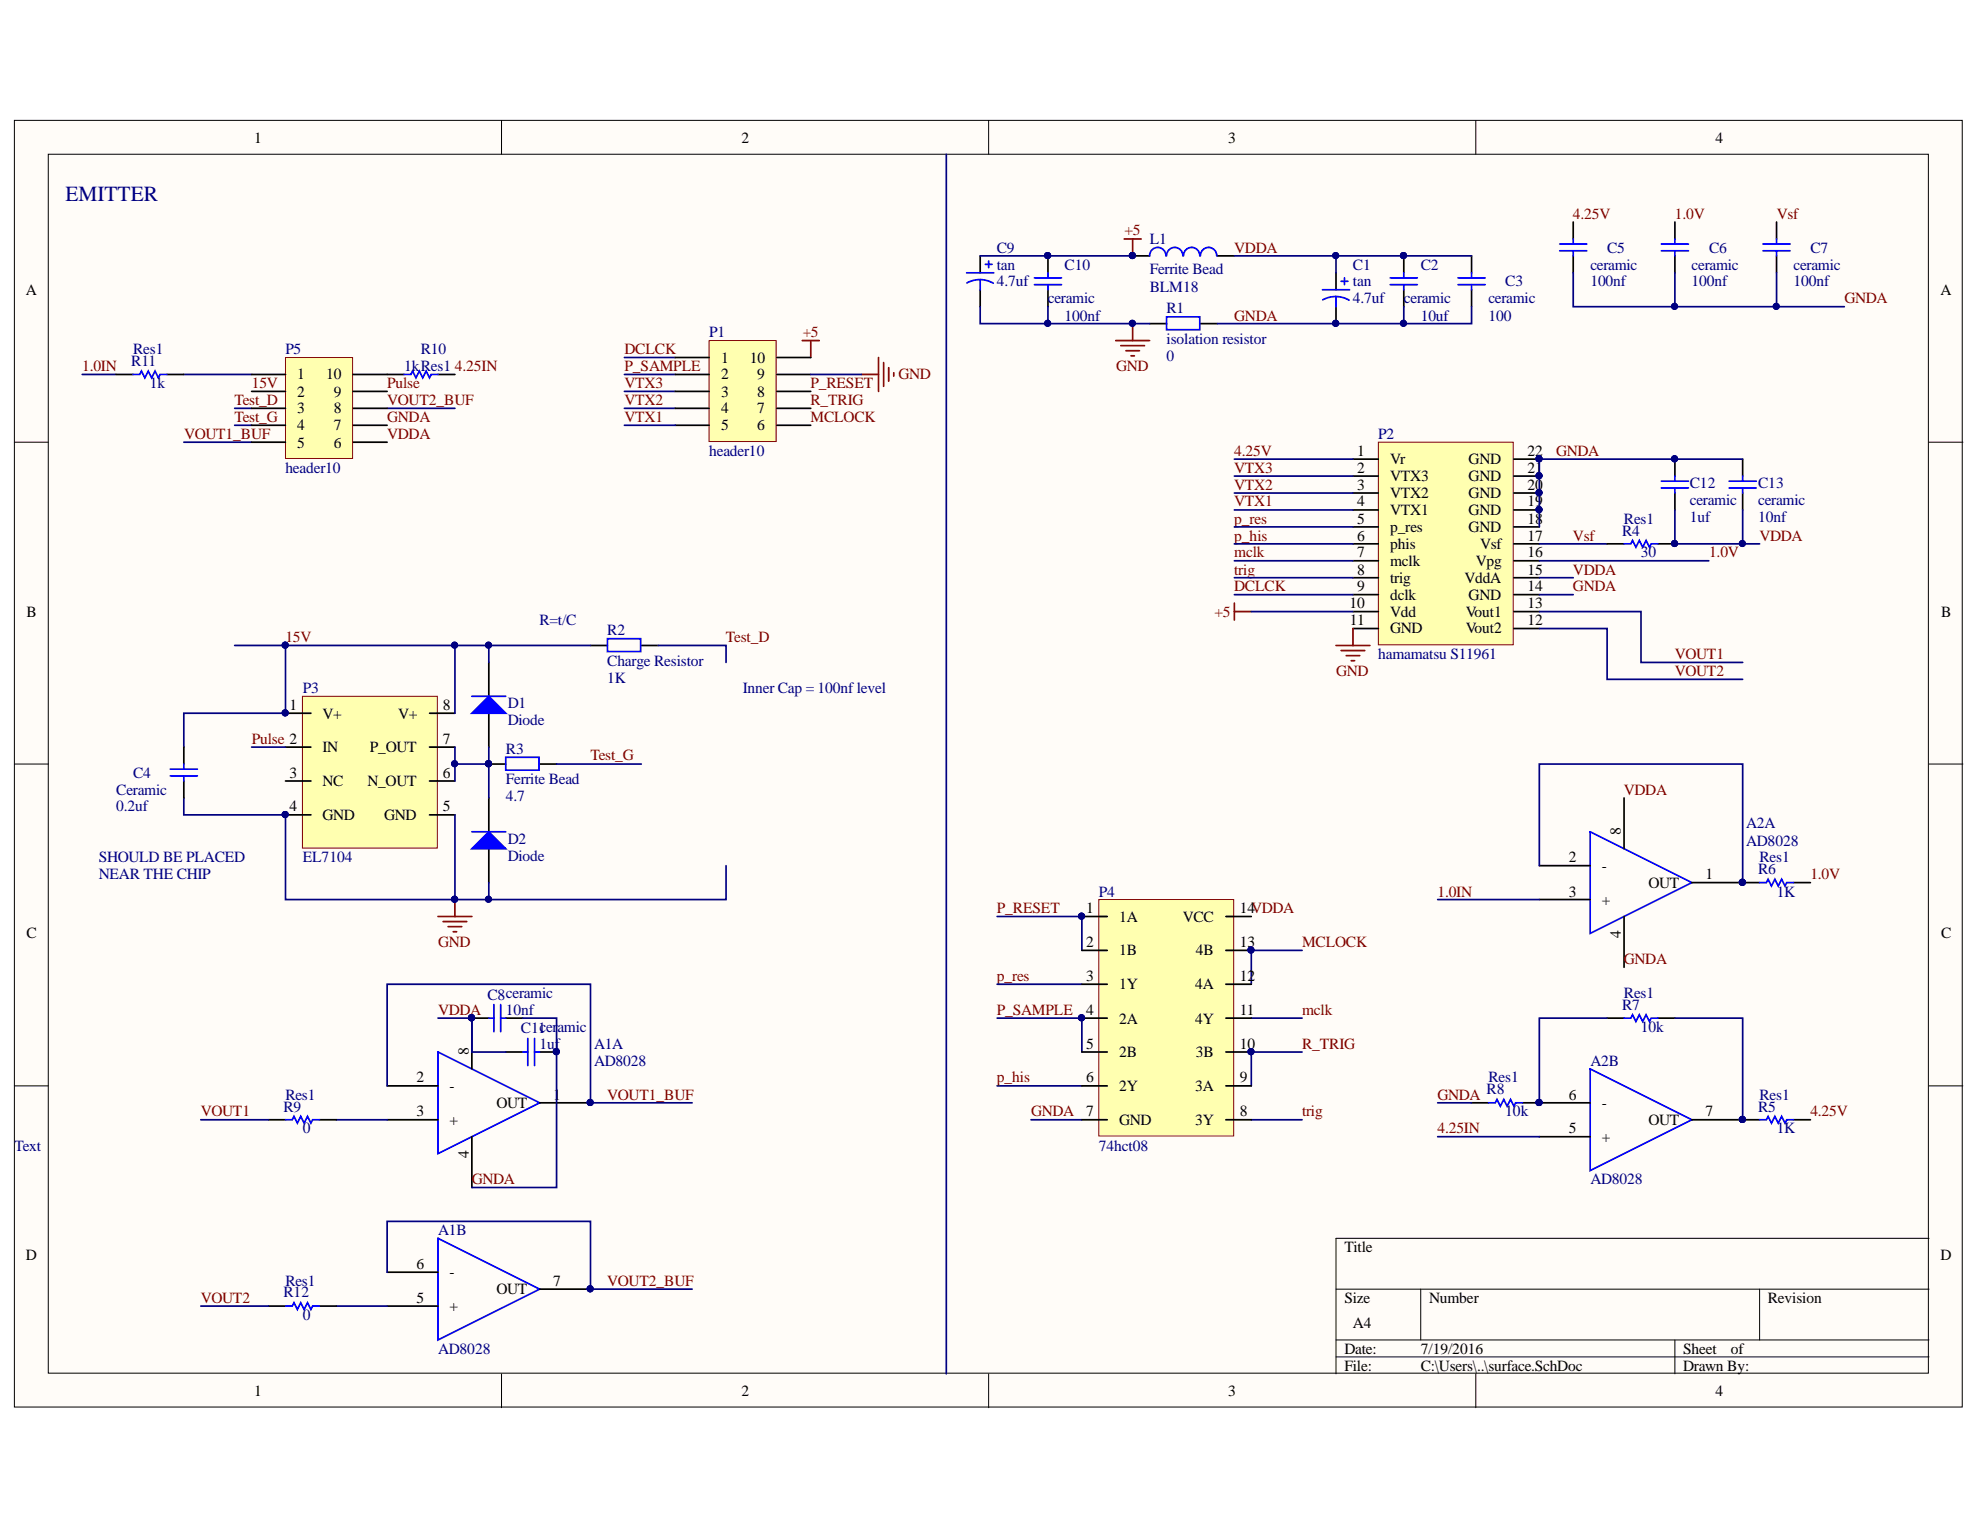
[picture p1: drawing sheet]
# Altium schematic sheet surface.SchDoc
size A4

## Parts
A1  AD8028  [so-8]  (parts A,B of 2)
A2  AD8028  [so-8]  (parts A,B of 2)
C1  tan  value 4.7uf  [C1206+]
C2  ceramic  value 10uf  [J1-0603]
C3  ceramic  value 100  [J1-0603]
C4  Ceramic  value 0.2uf  [J1-0603]
C5  ceramic  value 100nf  [J1-0603]
C6  ceramic  value 100nf  [J1-0603]
C7  ceramic  value 100nf  [J1-0603]
C8  ceramic  value 10nf  [J1-0603]
C9  tan  value 4.7uf  [C1206+]
C10  ceramic  value 100nf  [J1-0603]
C11  ceramic  value 1uf  [J1-0603]
C12  ceramic  value 1uf  [J1-0603]
C13  ceramic  value 10nf  [J1-0603]
D1  Diode  [DIODE]
D2  Diode  [DIODE]
L1  Ferrite Bead  value BLM18  [J1-0603]
P1  header10  [btb10p_f]
P2  hamamatsu S11961  [s11961]
P3  EL7104  [so-8]
P4  74hct08  [TSOP14]
P5  header10  [btb10p_f]
R1  isolation resistor  value 0  [J1-0603]
R2  Charge Resistor  value 1K  [2512]
R3  Ferrite Bead  value 4.7  [0805]
R4  Res1  value 30  [J1-0603]
R5  Res1  value 1K  [J1-0603]
R6  Res1  value 1K  [J1-0603]
R7  Res1  value 10k  [J1-0603]
R8  Res1  value 10k  [J1-0603]
R9  Res1  value 0  [J1-0603]
R10  Res1  value 1k  [J1-0603]
R11  Res1  value 1k  [J1-0603]
R12  Res1  value 0  [J1-0603]

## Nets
+5: C9.1 C10.2 L1.1 P1.10 P2.10(Vdd)
GND: C4.1 C9.2 C10.1 D2.1(A) P1.9 P2.11(GND) P3.4(GND) P3.5(GND) R1.1
1.0IN: A2.3(+) R11.1
1.0V: C6.2 P2.16(Vpg) R6.2
4.25IN: A2.5(+) R10.1
4.25V: C5.2 P2.1(Vr) R5.2
15V: C4.2 D1.2(K) P3.1(V+) P3.8(V+) P5.2 R2.1
DCLCK: P1.1 P2.9(dclk)
GNDA: A1.4 A2.4 C1.2 C2.1 C3.1 C5.1 C6.1 C7.1 C8.1 C11.1 C12.2 C13.1 P2.14(GND) P2.18(GND) P2.19(GND) P2.20(GND) P2.21(GND) P2.22(GND) P4.7(GND) P5.7 R1.2 R8.1
mclk: P2.7(mclk) P4.11(4Y)
MCLOCK: P1.6 P4.12(4A) P4.13(4B)
p_his: P2.6(phis) P4.6(2Y)
p_res: P2.5(p_res) P4.3(1Y)
P_RESET: P1.8 P4.1(1A) P4.2(1B)
P_SAMPLE: P1.2 P4.4(2A) P4.5(2B)
Pulse: P3.2(IN) P5.9
R_TRIG: P1.7 P4.9(3A) P4.10(3B)
Test_D: P5.3 R2.2
Test_G: P5.4 R3.2
trig: P2.8(trig) P4.8(3Y)
VDDA: A1.8 A2.8 C1.1 C2.2 C3.2 C8.2 C11.2 C12.1 C13.2 L1.2 P2.15(VddA) P4.14(VCC) P5.6 R4.2
VOUT1: P2.13(Vout1) R9.1
VOUT1_BUF: A1.1(OUT) A1.2(-) P5.5
VOUT2: P2.12(Vout2) R12.1
VOUT2_BUF: A1.6(-) A1.7(OUT) P5.8
Vsf: C7.2 P2.17(Vsf) R4.1
VTX1: P1.5 P2.4(VTX1)
VTX2: P1.4 P2.3(VTX2)
VTX3: P1.3 P2.2(VTX3)
NetA1_3: A1.3(+) R9.2
NetA1_5: A1.5(+) R12.2
NetA2_1: A2.1(OUT) A2.2(-) R6.1
NetA2_6: A2.6(-) R7.1 R8.2
NetA2_7: A2.7(OUT) R5.1 R7.2
NetD1_1: D1.1(A) D2.2(K) P3.6(N_OUT) P3.7(P_OUT) R3.1
NetP5_1: P5.1 R11.2
NetP5_10: P5.10 R10.2

Not connected (* = marked no-connect by the designer): P3 3(NC)

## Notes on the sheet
- EMITTER
- (near R2) R=t/C
- Inner Cap = 100nf level
- SHOULD BE PLACED
- NEAR THE CHIP
- Text
